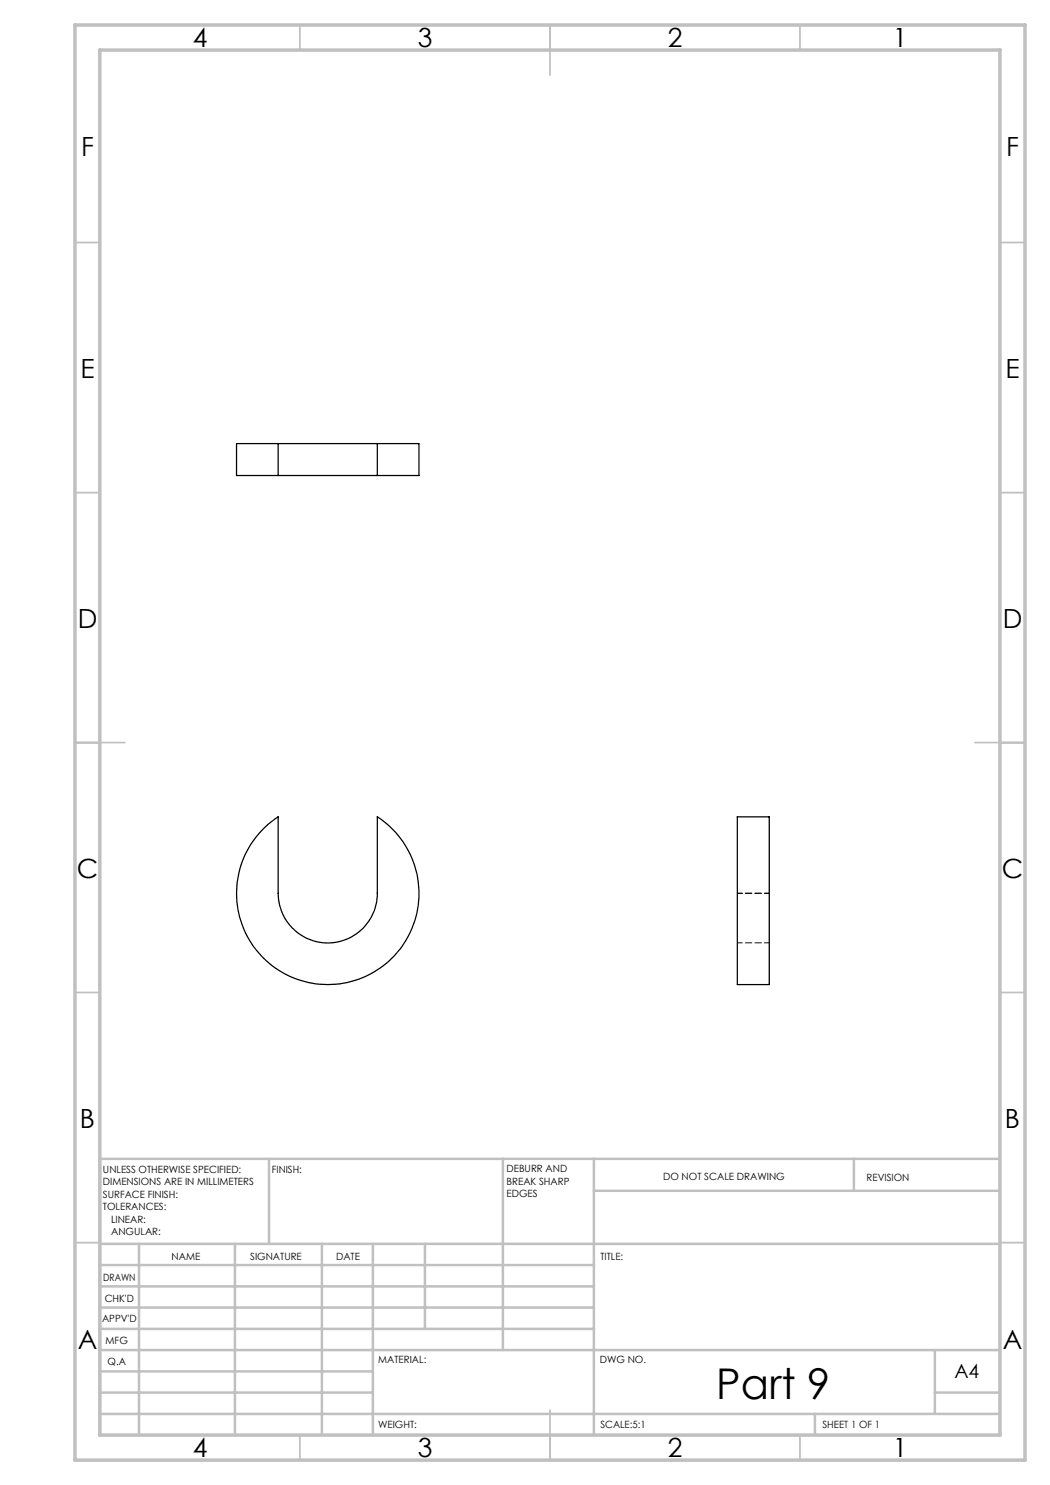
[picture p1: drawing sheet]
<svg xmlns="http://www.w3.org/2000/svg" width="210mm" height="297mm" viewBox="0 0 210 297" stroke-linecap="round" stroke-linejoin="round" font-family="sans-serif">
<g fill="none" stroke="#c0c0c0" stroke-width=".35">
<path d="M60 5v5M110 5v10M160 5v5M15 48.5h5M200 48.5h5M15 98.5h5M200 98.5h5M15 148.5h10M195 148.5h10M15 198.5h5M200 198.5h5M15 248.5h5"/>
<path d="M200 248.5h5M60 287v5M110 282v10M160 287v5"/>
</g>
<g fill="none" stroke="#c0c0c0" stroke-width=".5">
<path d="M53.8 231.8v17M100.6 231.8v38.2M118.8 231.8v55.2M118.8 238.2h81.2M170.8 231.8v6.4M200 231.8h-180v55.2M20 248.8h180M20 257.3h98.8M20 253h98.8M27.8 248.8v38.2M47 248.8v38.2M64.4 248.8v38.2"/>
<path d="M74.6 248.8v38.2M85 248.8v17M20 265.8h98.8M20 261.5h98.8M20 278.5h54.6M20 274.3h54.6M20 270h180M187 278.5h13M187 270v12.8M20 282.8h180M163 282.8v4.2"/>
</g>
<path d="M15 5h190v287h-190zM20 10h180v277h-180z" fill="none" stroke="#c0c0c0" stroke-width=".7"/>
<path d="M55.6 88.7h-8.3v6.4h8.3M55.6 95.1h19.9M55.6 88.7h19.9M55.6 88.7v6.4M75.5 88.7h8.3v6.4h-8.3M75.5 88.7v6.4M53.1 165.3l2.5-1.9v15.3a9.9 9.9 0 0 0 9.9 9.9 9.9 9.9 0 0 0 10-9.9v-15.3a18.2 18.2 0 0 1 4.5 26.4 18.2 18.2 0 0 1-26.8 2.3 18.2 18.2 0 0 1-.1-26.8zM147.5 163.4h6.3v33.5h-6.3z" fill="none" stroke="#000" stroke-width=".25"/>
<path d="M153.9 178.7h-6.4M147.5 188.6h6.4" fill="none" stroke="#000" stroke-width=".2" stroke-dasharray="1.3 .6" stroke-dashoffset=".3"/>
<text font-size="8.5" x="143.3" y="279.7">Part 9</text>
<g font-size="5.3">
<text x="38.5" y="9.5">4</text>
<text x="83.5" y="9.5">3</text>
<text x="133.6" y="9.5">2</text>
<text x="178.6" y="9.5">1</text>
<text x="16.2" y="31.3">F</text>
<text x="201.2" y="31.3">F</text>
<text x="16.1" y="75.5">E</text>
<text x="201.1" y="75.5">E</text>
<text x="15.5" y="125.5">D</text>
<text x="200.5" y="125.5">D</text>
<text x="15.4" y="175.5">C</text>
<text x="200.4" y="175.5">C</text>
<text x="16" y="225.5">B</text>
<text x="201" y="225.5">B</text>
<text x="15.5" y="269.8">A</text>
<text x="200.5" y="269.8">A</text>
<text x="38.5" y="291.5">4</text>
<text x="83.5" y="291.5">3</text>
<text x="133.6" y="291.5">2</text>
<text x="178.6" y="291.5">1</text>
</g>
<text font-size="3.9" x="190.9" y="275.5">A4</text>
<g font-size="2">
<text x="20.6" y="234.6">UNLESS OTHERWISE SPECIFIED:</text>
<text x="20.6" y="237.1">DIMENSIONS ARE IN MILLIMETERS</text>
<text x="20.6" y="239.6">SURFACE FINISH:</text>
<text x="54.4" y="234.6">FINISH:</text>
<text x="101.3" y="234.5">DEBURR AND</text>
<text x="101.3" y="237">BREAK SHARP</text>
<text x="101.3" y="239.5">EDGES</text>
<text x="132.6" y="236">DO NOT SCALE DRAWING</text>
<text x="173.3" y="236.2">REVISION</text>
<text x="20.6" y="242.1">TOLERANCES:</text>
<text x="22.2" y="244.6">LINEAR:</text>
<text x="22.2" y="247.1">ANGULAR:</text>
<text x="34.3" y="252">NAME</text>
<text x="50" y="251.9">SIGNATURE</text>
<text x="67.2" y="251.9">DATE</text>
<text x="120.1" y="251.9">TITLE:</text>
<text x="20.6" y="256.1">DRAWN</text>
<text x="20.9" y="260.3">CHK'D</text>
<text x="20.4" y="264.4">APPV'D</text>
<text x="21.1" y="268.8">MFG</text>
<text x="21.5" y="273">Q.A</text>
<text x="75.6" y="272.5">MATERIAL:</text>
<text x="120" y="272.5">DWG NO.</text>
<text x="75.6" y="285.5">WEIGHT:</text>
<text x="120.1" y="285.6">SCALE:5:1</text>
<text x="164.5" y="285.6">SHEET 1 OF 1</text>
</g>
</svg>
